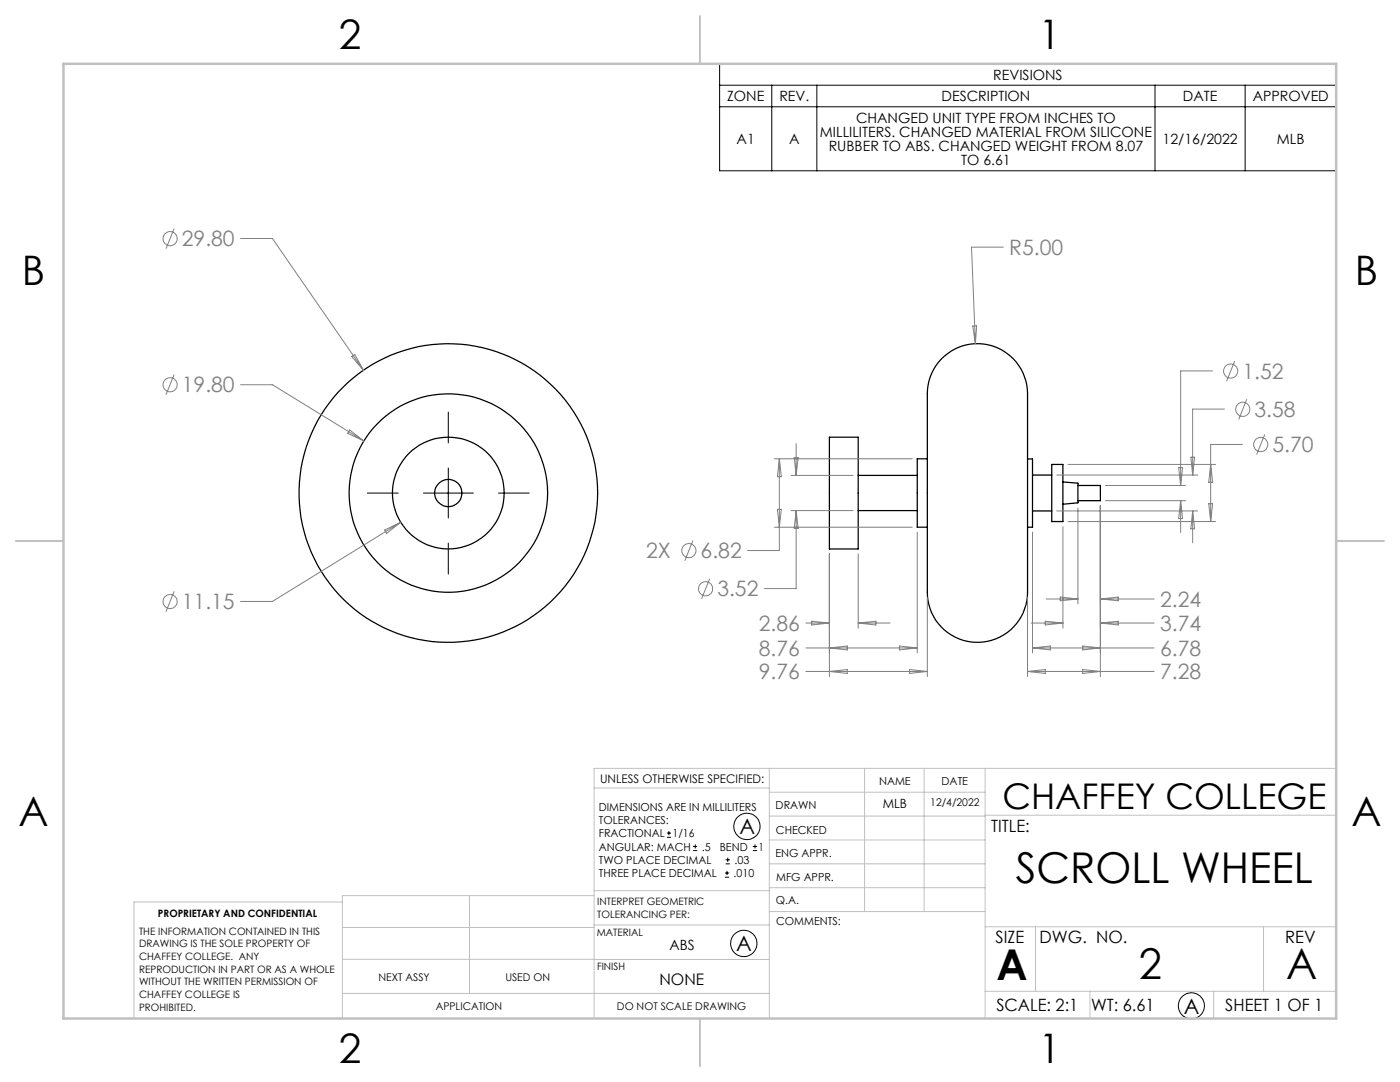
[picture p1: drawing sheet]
<svg xmlns="http://www.w3.org/2000/svg" width="279mm" height="216mm" viewBox="0 0 279 216" stroke-linecap="round" stroke-linejoin="round" font-family="sans-serif">
<g fill="none" stroke="#000" stroke-width=".25">
<path d="M187.9 71.6a10.1 10.1 0 0 1 11.6-2 10.1 10.1 0 0 1 5.6 10.4v36.2a10.8 10.8 0 0 1-4.8 10.5 10.1 10.1 0 0 1-10.8-.2 10.1 10.1 0 0 1-4.4-9.8v-32.9a39.3 39.3 0 0 1 .3-7.7l.5-1.6a9.3 9.3 0 0 1 2-2.9zM165.5 87.2h5.8v22.3h-5.8zM171.3 94.9h11.8M185.1 91.5h-2v13.7h2M205.1 91.6h1v13.6h-1M206.1 94.8h3.8M209.9 92.7h2.2v11.4h-2.2zM212.1 96.2l3 .2v3.9l-3 .3M215.1 96.9h4.5v3h-4.5M171.3 101.9h11.8M206.1 102h3.8"/>
<circle cx="89.5" cy="98.4" r="11.1"/>
<circle cx="89.5" cy="98.4" r="2.71"/>
<circle cx="89.5" cy="98.4" r="29.8"/>
<circle cx="89.5" cy="98.4" r="19.8"/>
</g>
<g fill="none" stroke="#808080" stroke-width=".2">
<path d="M34.7 45.6l-1.6 4M48 47.6h6.4l18.1 26.3M200.2 49.3h-6.3l.8 19.3M34.7 74.8l-1.6 4M48 76.8h6.4l18.2 11.2M70.2 71.2l.6-.5 1.7 3.2zM194.1 65.1l.8-.1-.2 3.6zM242 74h-6.4v22.9M246.4 72l-1.6 4.1M248.8 79.7l-1.6 4M69.8 85.8l2.8 2.2-3.2-1.5zM154.6 91.5h27.5"/>
<path d="M155.5 91.5v18.4h-6.3M155.5 91.5l.4 3.6h-.7zM157.9 94.9h12.4M158.5 91.3h.8l-.4 3.6zM158.9 88.5v6.4M210.9 94.8h28.1M213.1 92.7h29.5M220.6 96.9h16M220.6 99.9h16M235.2 93.3h.8l-.4 3.6zM235.6 99.9v6.4M235.6 99.9l.4 3.6h-.8z"/>
<path d="M237.7 91.2h.7l-.4 3.6zM241.6 92.7l.4 3.5h-.8zM244.4 81.6h-6.4v13.2M248 88.7h-6.4v15.4M252.4 86.7l-1.6 4M34.7 118l-1.6 4.1M76.8 105.8l3.2-1.6-2.8 2.2zM80 104.2l-25.6 15.8h-6.4M138.3 107.8l-1.6 4.1M141.6 115.5l-1.6 4M154.6 105.2h27.5M155.2 101.6h.7l-.4 3.6z"/>
<path d="M157.9 101.9h12.4M158.9 101.9v15.5h-6.4M158.9 101.9l.4 3.5h-.8zM165.5 110.5v24.5M171.3 110.5v14.8M183.1 106.2v24.1M185.1 119.2v15.8M205.1 119.2v15.8M206.1 106.2v24.1M208.8 119.5h6.3M210.9 102h28.1M211.6 119.1l3.5 .4-3.5 .4z"/>
<path d="M212.1 105.1v20.2M213.1 104.1h29.5M215.1 101.4v19.1M219.6 100.9v34.1M219.6 119.5h10.7M219.6 119.5l3.6-.4v.8zM238 102v6.3M238 102l.4 3.5h-.7zM241.2 100.5h.8l-.4 3.6zM160.8 134h24.3M160.8 124.3h4.7M160.8 129.3h22.3"/>
<path d="M162 124l3.5 .3-3.5 .4zM165.5 134l3.6-.4v.8zM165.5 129.3l3.6-.4v.8zM171.3 124.3h6.3M171.3 124.3l3.5-.3v.7zM179.5 128.9l3.6 .4-3.6 .4zM181.5 133.6l3.6 .4-3.6 .4zM205.1 134h25.2M205.1 134l3.5-.4v.8zM205.8 124.3h6.3M206.1 129.3h24.2M206.1 129.3l3.5-.4v.8z"/>
<path d="M208.6 124l3.5 .3-3.5 .4zM216.1 133.6l3.5 .4-3.5 .4zM216.1 128.9l3.5 .4-3.5 .4zM219.6 124.3l3.6-.3v.7zM219.6 124.3h10.7"/>
<circle cx="33.9" cy="47.6" r="1.41"/>
<circle cx="33.9" cy="76.8" r="1.4"/>
<circle cx="245.6" cy="74" r="1.42"/>
<circle cx="248" cy="81.7" r="1.4"/>
<circle cx="251.6" cy="88.7" r="1.41"/>
<circle cx="137.5" cy="109.9" r="1.41"/>
<circle cx="140.8" cy="117.5" r="1.41"/>
<circle cx="33.9" cy="120" r="1.4"/>
</g>
<g fill="none" stroke="#000" stroke-width=".2">
<path d="M143.6 12.7h123.1v21.4h-123.1zM143.6 17h123.1M154 17v17.1M163 17v17.1M230.5 17v17.1M248.5 17v17.1M143.6 21.3h123.1M73.3 98.4h6.2M84.5 98.4h10M89.5 82.2v6.2M89.5 93.4v10M99.5 98.4h6.1"/>
<path d="M89.5 108.4v6.1M133.1 167.1h.8M133.1 166.2h.8M133.5 165.8v.9M138.3 169.7h.8M138.3 168.9h.8M138.7 168.5v.8M144.7 175h.8M144.7 174.2h.8M144.8 172.4h.9M144.8 171.6h.9M145.1 173.8v.8"/>
<path d="M145.2 171.1v.9M150.2 169.7h.9M150.2 168.9h.9M150.7 168.5v.8"/>
<circle cx="149.1" cy="164.9" r="2.63"/>
<circle cx="148.4" cy="188.3" r="2.63"/>
<circle cx="237.8" cy="200.7" r="2.61"/>
</g>
<g fill="none" stroke="#c0c0c0" stroke-width=".2">
<path d="M118.6 157.2h34.9M153.5 153.3v49.9M153.5 158.1h43.1M172.5 153.3v28.6M184.4 153.3v28.6M196.6 153.3v49.9M266.7 153.3h-148.1v49.9M68.3 180h-41.6v23.2M93.7 178.7v19.5M118.6 178.7h-50.3v24.5M118.6 177.7h35M153.5 167.6h43.1"/>
<path d="M153.5 162.8h43.1M153.5 172.4h43.1M153.5 177.1h43.1M196.6 162.7h70.1M68.3 198.2h85.2M68.3 191.4l85.2 .1M68.3 185.1h50.3M118.6 184.6h35M153.6 181.9h43M196.6 197.8h70.1M196.6 184.9h70.1M206.7 184.9v12.9"/>
<path d="M217.5 197.8v5.4M242.2 197.8v5.4M252.2 184.9v12.9"/>
</g>
<path d="M139.7 3.2v9.5M3.1 107.9h9.6M266.7 107.9h9.5M139.7 203.2v9.6" fill="none" stroke="#c0c0c0" stroke-width=".25"/>
<path d="M12.7 12.7h254v190.5h-254z" fill="none" stroke="#c0c0c0" stroke-width=".5"/>
<g font-size="8.5">
<text x="202.7" y="176.2">SCROLL WHEEL</text>
<text x="198.9" y="195.5">A</text>
<text x="227.3" y="195.4">2</text>
<text x="256.7" y="195.4">A</text>
</g>
<g font-size="8.1">
<text x="67.6" y="9.7">2</text>
<text x="207.3" y="9.7">1</text>
<text x="4.4" y="57">B</text>
<text x="270.4" y="57">B</text>
<text x="3.7" y="164.9">A</text>
<text x="269.7" y="164.9">A</text>
<text x="67.6" y="212.2">2</text>
<text x="207.3" y="212.2">1</text>
</g>
<text font-size="7.1" x="200.1" y="161.4">CHAFFEY COLLEGE</text>
<g font-size="4.2" fill="#808080">
<text x="36.3" y="49.2">29.80</text>
<text x="201.4" y="50.9">R5.00</text>
<text x="247.9" y="75.6">1.52</text>
<text x="36.3" y="78.3">19.80</text>
<text x="250.4" y="83.2">3.58</text>
<text x="253.9" y="90.2">5.70</text>
<text x="128.9" y="111.4">2X</text>
<text x="139.8" y="111.4">6.82</text>
<text x="143.2" y="119">3.52</text>
<text x="36.3" y="121.6">11.15</text>
<text x="151.4" y="125.9">2.86</text>
<text x="231.5" y="121.1">2.24</text>
<text x="231.5" y="125.9">3.74</text>
<text x="151.4" y="130.9">8.76</text>
<text x="231.5" y="130.9">6.78</text>
<text x="151.4" y="135.6">9.76</text>
<text x="231.5" y="135.6">7.28</text>
</g>
<g font-size="4.2">
<text x="147.6" y="166.4">A</text>
<text x="146.9" y="189.8">A</text>
<text x="236.2" y="202.2">A</text>
</g>
<g font-size="3.4">
<text x="197.8" y="166">TITLE:</text>
<text x="198.7" y="188.1">SIZE</text>
<text x="207.5" y="188.1">DWG. NO.</text>
<text x="256.5" y="188.2">REV</text>
<text x="198.8" y="201.7">SCALE: 2:1</text>
<text x="217.7" y="201.8">WT: 6.61</text>
<text x="244.5" y="201.7">SHEET 1 OF 1</text>
</g>
<text font-size="3.2" x="131.6" y="196.6">NONE</text>
<g font-size="2.8">
<text x="198.2" y="15.9">REVISIONS</text>
<text x="145.1" y="20.2">ZONE</text>
<text x="155.5" y="20.2">REV.</text>
<text x="187.9" y="20.2">DESCRIPTION</text>
<text x="236.1" y="20.2">DATE</text>
<text x="250" y="20.2">APPROVED</text>
<text x="147" y="28.7">A1</text>
<text x="157.5" y="28.7">A</text>
<text x="163.6" y="27.3">MILLILITERS. CHANGED MATERIAL FROM SILICONE</text>
<text x="170.8" y="24.5">CHANGED UNIT TYPE FROM INCHES TO</text>
<text x="232" y="28.7">12/16/2022</text>
<text x="254.8" y="28.7">MLB</text>
<text x="165.4" y="30.1">RUBBER TO ABS. CHANGED WEIGHT FROM 8.07</text>
<text x="191.8" y="33">TO 6.61</text>
<text x="133.6" y="189.5">ABS</text>
</g>
<text font-size="2.5" x="176.2" y="161.3">MLB</text>
<text font-size="2.4" x="119.8" y="156.2">UNLESS OTHERWISE SPECIFIED:</text>
<g font-size="2.2">
<text x="119.5" y="161.8">DIMENSIONS ARE IN MILLILITERS</text>
<text x="154.8" y="161.4">DRAWN</text>
<text x="175.4" y="156.6">NAME</text>
<text x="187.9" y="156.7">DATE</text>
<text x="119.5" y="164.4">TOLERANCES:</text>
<text x="119.5" y="167.1">FRACTIONAL</text>
<text x="134.2" y="167.1">1/16</text>
<text x="154.9" y="166.3">CHECKED</text>
<text x="119.5" y="172.4">TWO PLACE DECIMAL</text>
<text x="119.5" y="169.7">ANGULAR: MACH</text>
<text x="140.1" y="169.7">.5</text>
<text x="143.6" y="169.7">BEND</text>
<text x="146.6" y="172.4">.03</text>
<text x="151.4" y="169.7">1</text>
<text x="154.8" y="171">ENG APPR.</text>
<text x="119.5" y="175">THREE PLACE DECIMAL</text>
<text x="146.4" y="175">.010</text>
<text x="154.9" y="175.7">MFG APPR.</text>
<text x="154.9" y="180.4">Q.A.</text>
<text x="154.9" y="184.6">COMMENTS:</text>
</g>
<g font-size="2.1">
<text x="185.7" y="160.7">12/4/2022</text>
<text x="75.5" y="195.7">NEXT ASSY</text>
<text x="100.9" y="195.7">USED ON</text>
<text x="86.9" y="201.5">APPLICATION</text>
<text x="123.1" y="201.6">DO NOT SCALE DRAWING</text>
</g>
<g font-size="2">
<text x="31.5" y="182.9">PROPRIETARY AND CONFIDENTIAL</text>
<text x="119.2" y="180.6">INTERPRET GEOMETRIC</text>
<text x="119.2" y="183.1">TOLERANCING PER:</text>
<text x="27.8" y="186.5">THE INFORMATION CONTAINED IN THIS</text>
<text x="27.8" y="189">DRAWING IS THE SOLE PROPERTY OF</text>
<text x="27.8" y="191.6">CHAFFEY COLLEGE. ANY</text>
<text x="119.1" y="186.7">MATERIAL</text>
<text x="27.8" y="194.1">REPRODUCTION IN PART OR AS A WHOLE</text>
<text x="27.8" y="196.6">WITHOUT THE WRITTEN PERMISSION OF</text>
<text x="119.1" y="193.5">FINISH</text>
<text x="27.8" y="199.1">CHAFFEY COLLEGE IS</text>
<text x="27.8" y="201.7">PROHIBITED.</text>
</g>
</svg>
